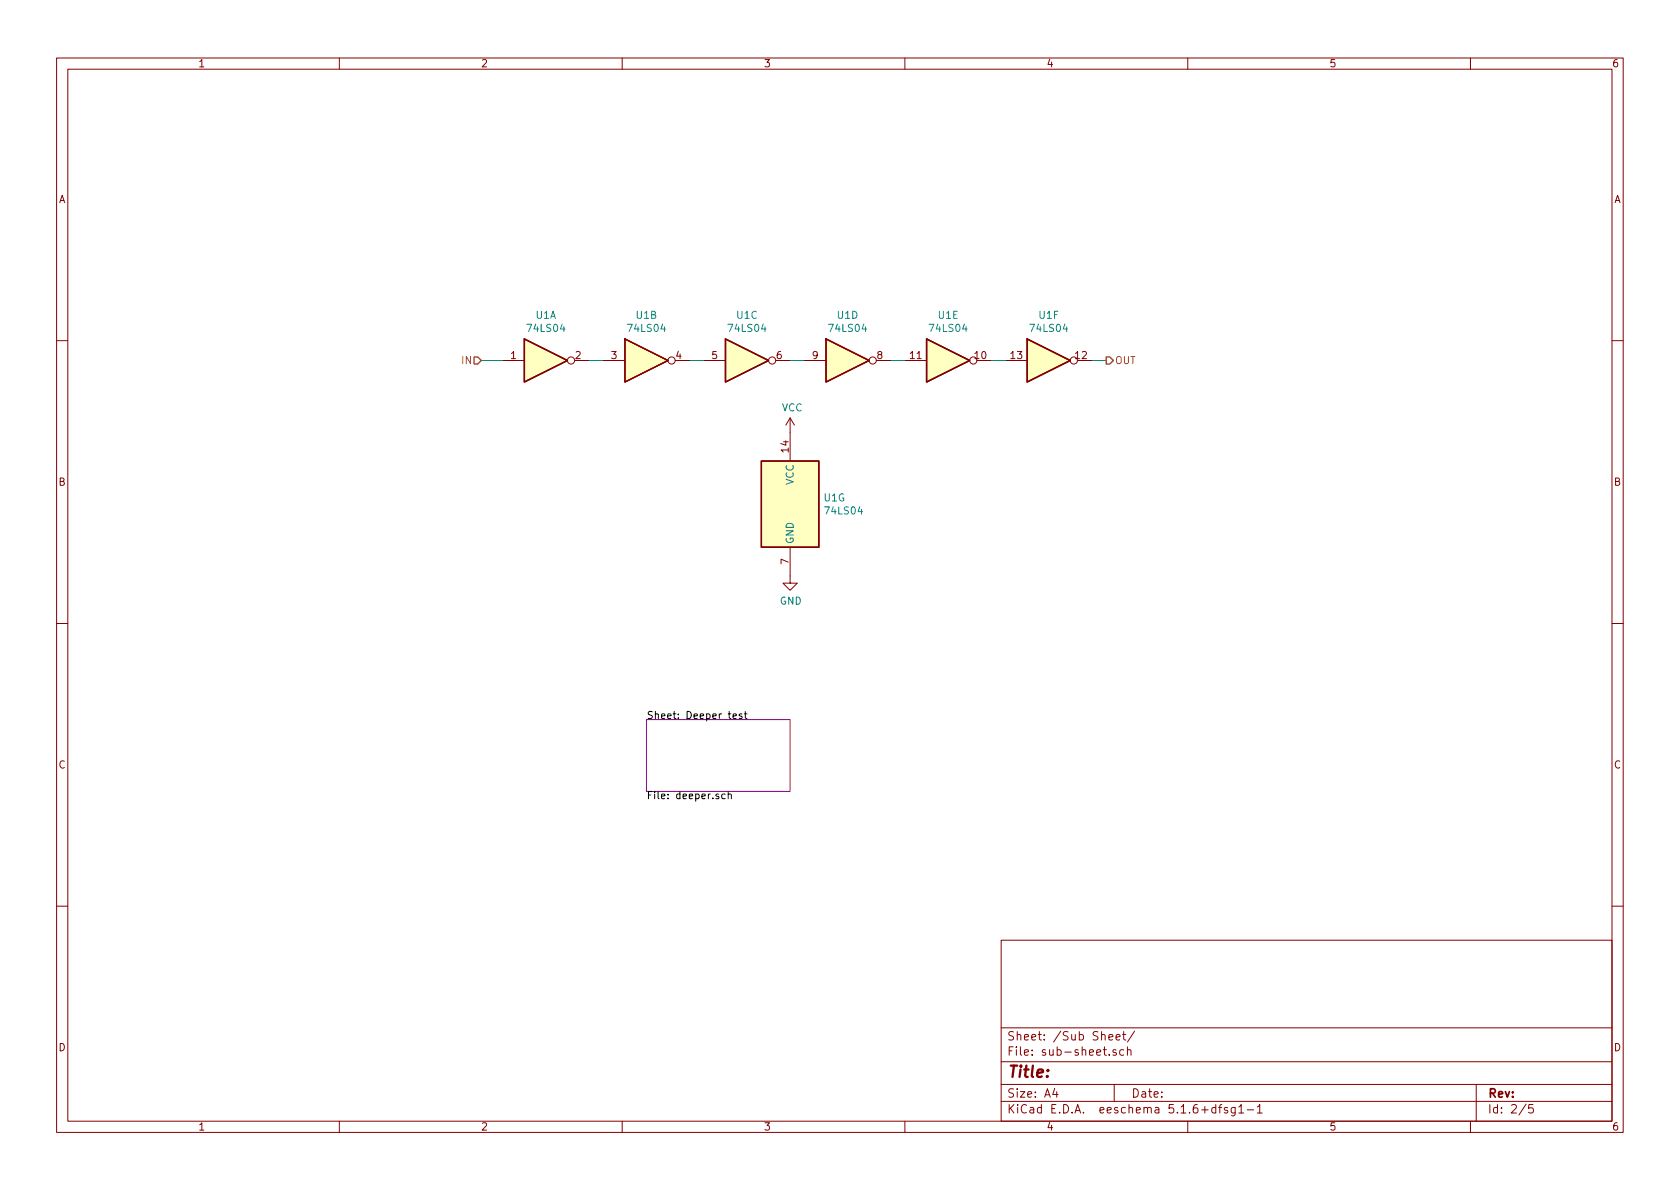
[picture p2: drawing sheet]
EESchema Schematic File Version 4
EELAYER 30 0
EELAYER END
$Descr A4 11693 8268
encoding utf-8
Sheet 2 5
Title ""
Date ""
Rev ""
Comp ""
Comment1 ""
Comment2 ""
Comment3 ""
Comment4 ""
$EndDescr
$Comp
L 74xx:74LS04 U1
U 1 1
P 3800 2500
AR Path="/5F342DEB/5F34307A" Ref="U1" Part="1"
AR Path="/5F34E267/5F34307A" Ref="U2" Part="1"
F 0 "U1" H 3800 2817 50 0000 C CNN
F 1 "74LS04" H 3800 2726 50 0000 C CNN
F 2 "" H 3800 2500 50 0001 C CNN
F 3 "http://www.ti.com/lit/gpn/sn74LS04" H 3800 2500 50 0001 C CNN
	1 3800 2500
	1 0 0 -1
$EndComp
$Comp
L 74xx:74LS04 U1
U 2 1
P 4500 2500
AR Path="/5F342DEB/5F344A0E" Ref="U1" Part="2"
AR Path="/5F34E267/5F344A0E" Ref="U2" Part="2"
F 0 "U1" H 4500 2817 50 0000 C CNN
F 1 "74LS04" H 4500 2726 50 0000 C CNN
F 2 "" H 4500 2500 50 0001 C CNN
F 3 "http://www.ti.com/lit/gpn/sn74LS04" H 4500 2500 50 0001 C CNN
	2 4500 2500
	1 0 0 -1
$EndComp
$Comp
L 74xx:74LS04 U1
U 3 1
P 5200 2500
AR Path="/5F342DEB/5F345E39" Ref="U1" Part="3"
AR Path="/5F34E267/5F345E39" Ref="U2" Part="3"
F 0 "U1" H 5200 2817 50 0000 C CNN
F 1 "74LS04" H 5200 2726 50 0000 C CNN
F 2 "" H 5200 2500 50 0001 C CNN
F 3 "http://www.ti.com/lit/gpn/sn74LS04" H 5200 2500 50 0001 C CNN
	3 5200 2500
	1 0 0 -1
$EndComp
$Comp
L 74xx:74LS04 U1
U 4 1
P 5900 2500
AR Path="/5F342DEB/5F346E8B" Ref="U1" Part="4"
AR Path="/5F34E267/5F346E8B" Ref="U2" Part="4"
F 0 "U1" H 5900 2817 50 0000 C CNN
F 1 "74LS04" H 5900 2726 50 0000 C CNN
F 2 "" H 5900 2500 50 0001 C CNN
F 3 "http://www.ti.com/lit/gpn/sn74LS04" H 5900 2500 50 0001 C CNN
	4 5900 2500
	1 0 0 -1
$EndComp
$Comp
L 74xx:74LS04 U1
U 5 1
P 6600 2500
AR Path="/5F342DEB/5F348270" Ref="U1" Part="5"
AR Path="/5F34E267/5F348270" Ref="U2" Part="5"
F 0 "U1" H 6600 2817 50 0000 C CNN
F 1 "74LS04" H 6600 2726 50 0000 C CNN
F 2 "" H 6600 2500 50 0001 C CNN
F 3 "http://www.ti.com/lit/gpn/sn74LS04" H 6600 2500 50 0001 C CNN
	5 6600 2500
	1 0 0 -1
$EndComp
$Comp
L 74xx:74LS04 U1
U 6 1
P 7300 2500
AR Path="/5F342DEB/5F348D95" Ref="U1" Part="6"
AR Path="/5F34E267/5F348D95" Ref="U2" Part="6"
F 0 "U1" H 7300 2817 50 0000 C CNN
F 1 "74LS04" H 7300 2726 50 0000 C CNN
F 2 "" H 7300 2500 50 0001 C CNN
F 3 "http://www.ti.com/lit/gpn/sn74LS04" H 7300 2500 50 0001 C CNN
	6 7300 2500
	1 0 0 -1
$EndComp
$Comp
L 74xx:74LS04 U1
U 7 1
P 5500 3500
AR Path="/5F342DEB/5F34A12F" Ref="U1" Part="7"
AR Path="/5F34E267/5F34A12F" Ref="U2" Part="7"
F 0 "U1" H 5730 3546 50 0000 L CNN
F 1 "74LS04" H 5730 3455 50 0000 L CNN
F 2 "" H 5500 3500 50 0001 C CNN
F 3 "http://www.ti.com/lit/gpn/sn74LS04" H 5500 3500 50 0001 C CNN
	7 5500 3500
	1 0 0 -1
$EndComp
$Comp
L power:VCC #PWR01
U 1 1
P 5500 3000
AR Path="/5F342DEB/5F34BC05" Ref="#PWR01" Part="1"
AR Path="/5F34E267/5F34BC05" Ref="#PWR02" Part="1"
F 0 "#PWR01" H 5500 2850 50 0001 C CNN
F 1 "VCC" H 5515 3173 50 0000 C CNN
F 2 "" H 5500 3000 50 0001 C CNN
F 3 "" H 5500 3000 50 0001 C CNN
	1 5500 3000
	1 0 0 -1
$EndComp
$Comp
L power:GND #PWR03
U 1 1
P 5500 4000
AR Path="/5F342DEB/5F34C535" Ref="#PWR03" Part="1"
AR Path="/5F34E267/5F34C535" Ref="#PWR04" Part="1"
F 0 "#PWR03" H 5500 3750 50 0001 C CNN
F 1 "GND" H 5505 3827 50 0000 C CNN
F 2 "" H 5500 4000 50 0001 C CNN
F 3 "" H 5500 4000 50 0001 C CNN
	1 5500 4000
	1 0 0 -1
$EndComp
Wire Wire Line
	4100 2500 4200 2500
Wire Wire Line
	4800 2500 4900 2500
Wire Wire Line
	5500 2500 5600 2500
Wire Wire Line
	6200 2500 6300 2500
Wire Wire Line
	6900 2500 7000 2500
Text HLabel 7700 2500 2 50 Output ~ 0
OUT
Wire Wire Line
	7600 2500 7700 2500
Text HLabel 3350 2500 0 50 Input ~ 0
IN
Wire Wire Line
	3350 2500 3500 2500
$Sheet
S 4500 5000 1000 500
U 5F3BB8BB
F0 "Deeper test" 50
F1 "deeper.sch" 50
$EndSheet
$EndSCHEMATC
